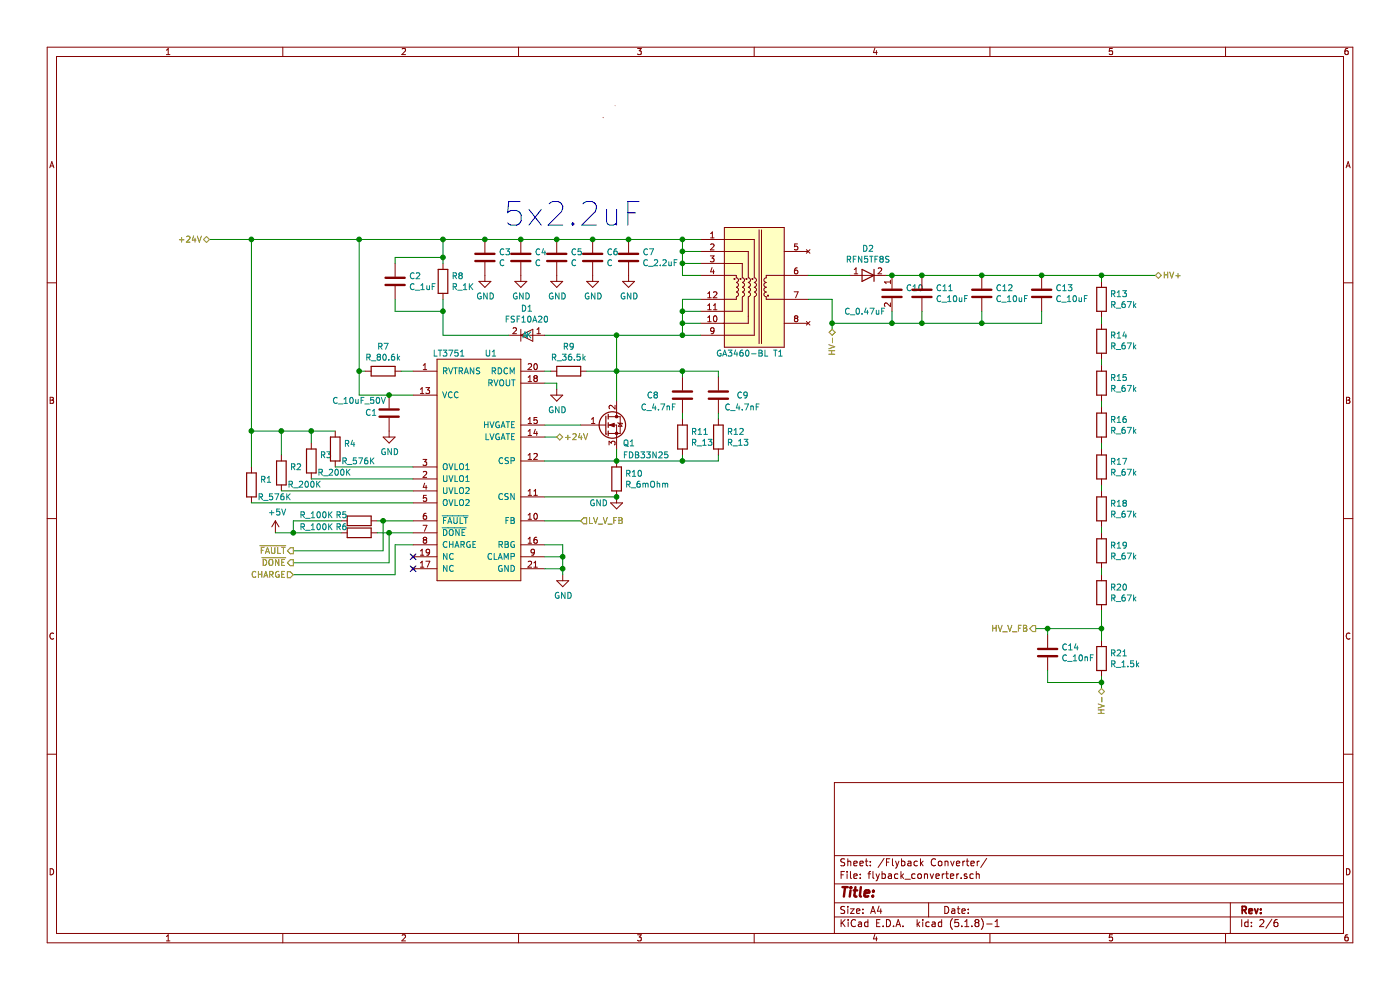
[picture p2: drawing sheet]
EESchema Schematic File Version 4
EELAYER 30 0
EELAYER END
$Descr A4 11693 8268
encoding utf-8
Sheet 2 6
Title ""
Date ""
Rev ""
Comp ""
Comment1 ""
Comment2 ""
Comment3 ""
Comment4 ""
$EndDescr
$Comp
L formula:RFN5TF8S D2
U 1 1
P 7250 2300
F 0 "D2" H 7250 2525 50  0000 C CNN
F 1 "RFN5TF8S" H 7250 2434 50  0000 C CNN
F 2 "formula:TO-220NFM" H 7250 2200 50  0001 C CNN
F 3 "https://fscdn.rohm.com/en/products/databook/datasheet/discrete/diode/fast_recovery/rfn5tf8s.pdf" H 7250 2300 50  0001 C CNN
	1    7250 2300
	1    0    0    -1  
$EndComp
Wire Wire Line
	5700 2000 5700 2100
Connection ~ 5700 2200
Wire Wire Line
	5700 2200 5700 2300
Connection ~ 5700 2100
Wire Wire Line
	5700 2100 5700 2200
Connection ~ 5700 2000
Wire Wire Line
	5700 2100 5850 2100
Wire Wire Line
	5700 2200 5850 2200
Wire Wire Line
	5700 2300 5850 2300
Text Notes 4200 1900 0    197  ~ 0
5x2.2uF
Connection ~ 4050 2000
$Comp
L power:GND #PWR04
U 1 1
P 4050 2300
F 0 "#PWR04" H 4050 2050 50  0001 C CNN
F 1 "GND" H 4055 2127 50  0000 C CNN
F 2 "" H 4050 2300 50  0001 C CNN
F 3 "" H 4050 2300 50  0001 C CNN
	1    4050 2300
	1    0    0    -1  
$EndComp
$Comp
L formula:C_2.2uF C3
U 1 1
P 4050 2200
F 0 "C3" H 4165 2296 50  0000 L CNN
F 1 "C" H 4165 2205 50  0000 L CNN
F 2 "footprints:C_0805_OEM" H 4088 2800 50  0001 C CNN
F 3 "https://product.tdk.com/info/en/catalog/datasheets/mlcc_commercial_soft_en.pdf" H 4075 3050 50  0001 C CNN
F 4 "https://www.digikey.com/product-detail/en/tdk-corporation/C2012X7R1H225M125AE/445-172488-1-ND/4990030" H 4475 2700 60  0001 C CNN "PurchasingLink"
	1    4050 2200
	1    0    0    -1  
$EndComp
$Comp
L power:GND #PWR05
U 1 1
P 4350 2300
F 0 "#PWR05" H 4350 2050 50  0001 C CNN
F 1 "GND" H 4355 2127 50  0000 C CNN
F 2 "" H 4350 2300 50  0001 C CNN
F 3 "" H 4350 2300 50  0001 C CNN
	1    4350 2300
	1    0    0    -1  
$EndComp
$Comp
L formula:C_2.2uF C4
U 1 1
P 4350 2200
F 0 "C4" H 4465 2296 50  0000 L CNN
F 1 "C" H 4465 2205 50  0000 L CNN
F 2 "footprints:C_0805_OEM" H 4388 2800 50  0001 C CNN
F 3 "https://product.tdk.com/info/en/catalog/datasheets/mlcc_commercial_soft_en.pdf" H 4375 3050 50  0001 C CNN
F 4 "https://www.digikey.com/product-detail/en/tdk-corporation/C2012X7R1H225M125AE/445-172488-1-ND/4990030" H 4775 2700 60  0001 C CNN "PurchasingLink"
	1    4350 2200
	1    0    0    -1  
$EndComp
$Comp
L power:GND #PWR06
U 1 1
P 4650 2300
F 0 "#PWR06" H 4650 2050 50  0001 C CNN
F 1 "GND" H 4655 2127 50  0000 C CNN
F 2 "" H 4650 2300 50  0001 C CNN
F 3 "" H 4650 2300 50  0001 C CNN
	1    4650 2300
	1    0    0    -1  
$EndComp
$Comp
L formula:C_2.2uF C5
U 1 1
P 4650 2200
F 0 "C5" H 4765 2296 50  0000 L CNN
F 1 "C" H 4765 2205 50  0000 L CNN
F 2 "footprints:C_0805_OEM" H 4688 2800 50  0001 C CNN
F 3 "https://product.tdk.com/info/en/catalog/datasheets/mlcc_commercial_soft_en.pdf" H 4675 3050 50  0001 C CNN
F 4 "https://www.digikey.com/product-detail/en/tdk-corporation/C2012X7R1H225M125AE/445-172488-1-ND/4990030" H 5075 2700 60  0001 C CNN "PurchasingLink"
	1    4650 2200
	1    0    0    -1  
$EndComp
$Comp
L power:GND #PWR09
U 1 1
P 4950 2300
F 0 "#PWR09" H 4950 2050 50  0001 C CNN
F 1 "GND" H 4955 2127 50  0000 C CNN
F 2 "" H 4950 2300 50  0001 C CNN
F 3 "" H 4950 2300 50  0001 C CNN
	1    4950 2300
	1    0    0    -1  
$EndComp
Connection ~ 5250 2000
Wire Wire Line
	5700 2000 5850 2000
Wire Wire Line
	5250 2000 5700 2000
Wire Wire Line
	4050 2000 4350 2000
$Comp
L formula:C_2.2uF C7
U 1 1
P 5250 2200
F 0 "C7" H 5365 2296 50  0000 L CNN
F 1 "C_2.2uF" H 5365 2205 50  0000 L CNN
F 2 "footprints:C_0805_OEM" H 5288 2800 50  0001 C CNN
F 3 "https://product.tdk.com/info/en/catalog/datasheets/mlcc_commercial_soft_en.pdf" H 5275 3050 50  0001 C CNN
F 4 "https://www.digikey.com/product-detail/en/tdk-corporation/C2012X7R1H225M125AE/445-172488-1-ND/4990030" H 5675 2700 60  0001 C CNN "PurchasingLink"
	1    5250 2200
	1    0    0    -1  
$EndComp
Connection ~ 4950 2000
Wire Wire Line
	4950 2000 5250 2000
Wire Wire Line
	4650 2000 4950 2000
Connection ~ 4350 2000
Wire Wire Line
	4350 2000 4650 2000
Connection ~ 4650 2000
$Comp
L power:GND #PWR08
U 1 1
P 4700 4800
F 0 "#PWR08" H 4700 4550 50  0001 C CNN
F 1 "GND" H 4705 4627 50  0000 C CNN
F 2 "" H 4700 4800 50  0001 C CNN
F 3 "" H 4700 4800 50  0001 C CNN
	1    4700 4800
	1    0    0    -1  
$EndComp
Wire Wire Line
	4700 4800 4700 4750
Wire Wire Line
	4700 4550 4550 4550
Wire Wire Line
	4550 4650 4700 4650
Connection ~ 4700 4650
Wire Wire Line
	4700 4650 4700 4550
Wire Wire Line
	4550 4750 4700 4750
Connection ~ 4700 4750
Wire Wire Line
	4700 4750 4700 4650
$Comp
L formula:R_100K R5
U 1 1
P 3000 4350
F 0 "R5" V 2950 4150 50  0000 L CNN
F 1 "R_100K" V 2950 3850 50  0000 L CNN
F 2 "footprints:R_0805_OEM" H 2930 4350 50  0001 C CNN
F 3 "https://industrial.panasonic.com/cdbs/www-data/pdf/RDA0000/AOA0000C304.pdf" H 3080 4350 50  0001 C CNN
F 4 "DK" H 3000 4350 60  0001 C CNN "MFN"
F 5 "P100KCCT-ND" H 3000 4350 60  0001 C CNN "MPN"
F 6 "https://www.digikey.com/product-detail/en/panasonic-electronic-components/ERJ-6ENF1003V/P100KCCT-ND/119551" H 3480 4750 60  0001 C CNN "PurchasingLink"
	1    3000 4350
	0    1    1    0   
$EndComp
$Comp
L formula:R_100K R6
U 1 1
P 3000 4450
F 0 "R6" V 2950 4250 50  0000 L CNN
F 1 "R_100K" V 2950 3950 50  0000 L CNN
F 2 "footprints:R_0805_OEM" H 2930 4450 50  0001 C CNN
F 3 "https://industrial.panasonic.com/cdbs/www-data/pdf/RDA0000/AOA0000C304.pdf" H 3080 4450 50  0001 C CNN
F 4 "DK" H 3000 4450 60  0001 C CNN "MFN"
F 5 "P100KCCT-ND" H 3000 4450 60  0001 C CNN "MPN"
F 6 "https://www.digikey.com/product-detail/en/panasonic-electronic-components/ERJ-6ENF1003V/P100KCCT-ND/119551" H 3480 4850 60  0001 C CNN "PurchasingLink"
	1    3000 4450
	0    1    1    0   
$EndComp
$Comp
L power:GND #PWR011
U 1 1
P 5250 2300
F 0 "#PWR011" H 5250 2050 50  0001 C CNN
F 1 "GND" H 5255 2127 50  0000 C CNN
F 2 "" H 5250 2300 50  0001 C CNN
F 3 "" H 5250 2300 50  0001 C CNN
	1    5250 2300
	1    0    0    -1  
$EndComp
$Comp
L formula:C_2.2uF C6
U 1 1
P 4950 2200
F 0 "C6" H 5065 2296 50  0000 L CNN
F 1 "C" H 5065 2205 50  0000 L CNN
F 2 "footprints:C_0805_OEM" H 4988 2800 50  0001 C CNN
F 3 "https://product.tdk.com/info/en/catalog/datasheets/mlcc_commercial_soft_en.pdf" H 4975 3050 50  0001 C CNN
F 4 "https://www.digikey.com/product-detail/en/tdk-corporation/C2012X7R1H225M125AE/445-172488-1-ND/4990030" H 5375 2700 60  0001 C CNN "PurchasingLink"
	1    4950 2200
	1    0    0    -1  
$EndComp
$Comp
L formula:FDB33N25 Q1
U 1 1
P 5120 3550
F 0 "Q1" H 5200 3400 50  0000 L CNN
F 1 "FDB33N25" H 5200 3300 50  0000 L CNN
F 2 "formula:D2PAK" H 5110 4010 50  0001 C CNN
F 3 "https://www.onsemi.com/pub/Collateral/FDB33N25-D.pdf" H 5120 3550 50  0001 C CNN
F 4 "ON Semiconductor" H 5120 3550 50  0001 C CNN "MFN"
F 5 "FDB33N25TM" H 5120 3550 50  0001 C CNN "MPN"
F 6 "https://www.digikey.com/en/products/detail/on-semiconductor/FDB33N25TM/1922973" H 5120 3550 50  0001 C CNN "Purchasing Link"
	1    5120 3550
	1    0    0    -1  
$EndComp
$Comp
L formula:R_200K R3
U 1 1
P 2600 3850
F 0 "R3" H 2530 3804 50  0000 R CNN
F 1 "R_200K" H 2550 3950 50  0000 R CNN
F 2 "footprints:R_0805_OEM" H 2530 3850 50  0001 C CNN
F 3 "" H 2680 3850 50  0001 C CNN
F 4 "DK" H 2600 3850 60  0001 C CNN "MFN"
F 5 "P300KDACT-ND" H 2600 3850 60  0001 C CNN "MPN"
	1    2600 3850
	-1   0    0    1   
$EndComp
$Comp
L formula:R_200K R2
U 1 1
P 2350 3950
F 0 "R2" H 2280 3904 50  0000 R CNN
F 1 "R_200K" H 2300 4050 50  0000 R CNN
F 2 "footprints:R_0805_OEM" H 2280 3950 50  0001 C CNN
F 3 "" H 2430 3950 50  0001 C CNN
F 4 "DK" H 2350 3950 60  0001 C CNN "MFN"
F 5 "P300KDACT-ND" H 2350 3950 60  0001 C CNN "MPN"
	1    2350 3950
	-1   0    0    1   
$EndComp
$Comp
L formula:R_576K R1
U 1 1
P 2100 4050
F 0 "R1" H 2170 4096 50  0000 L CNN
F 1 "R_576K" H 2150 3950 50  0000 L CNN
F 2 "footprints:R_0805_OEM" H 2030 4050 50  0001 C CNN
F 3 "http://www.vishay.com/docs/20035/dcrcwe3.pdf" H 2180 4050 50  0001 C CNN
F 4 "DK" H 2100 4050 60  0001 C CNN "MFN"
F 5 "541-576KCCT-ND" H 2100 4050 60  0001 C CNN "MPN"
F 6 "https://www.digikey.com/product-detail/en/vishay-dale/CRCW0805576KFKEA/541-576KCCT-ND/1181100" H 2580 4450 60  0001 C CNN "PurchasingLink"
	1    2100 4050
	1    0    0    -1  
$EndComp
$Comp
L formula:R_576K R4
U 1 1
P 2800 3750
F 0 "R4" H 2870 3796 50  0000 L CNN
F 1 "R_576K" H 2850 3650 50  0000 L CNN
F 2 "footprints:R_0805_OEM" H 2730 3750 50  0001 C CNN
F 3 "http://www.vishay.com/docs/20035/dcrcwe3.pdf" H 2880 3750 50  0001 C CNN
F 4 "DK" H 2800 3750 60  0001 C CNN "MFN"
F 5 "541-576KCCT-ND" H 2800 3750 60  0001 C CNN "MPN"
F 6 "https://www.digikey.com/product-detail/en/vishay-dale/CRCW0805576KFKEA/541-576KCCT-ND/1181100" H 3280 4150 60  0001 C CNN "PurchasingLink"
	1    2800 3750
	1    0    0    -1  
$EndComp
$Comp
L formula:C_10nF C14
U 1 1
P 8750 5450
F 0 "C14" H 8865 5496 50  0000 L CNN
F 1 "C_10nF" H 8865 5405 50  0000 L CNN
F 2 "footprints:C_0805_OEM" H 8550 5450 50  0001 C CNN
F 3 "http://www.samsungsem.com/kr/support/product-search/mlcc/__icsFiles/afieldfile/2018/07/23/CL21B103KBANNNC.pdf" H 8650 5550 50  0001 C CNN
F 4 "DK" H 8750 5650 50  0001 C CNN "MFN"
F 5 "1276-1015-1-ND" H 8850 5750 50  0001 C CNN "MPN"
F 6 "https://www.digikey.com/product-detail/en/samsung-electro-mechanics/CL21B103KBANNNC/1276-1015-1-ND/3889101" H 8950 5850 50  0001 C CNN "PurchasingLink"
	1    8750 5450
	1    0    0    -1  
$EndComp
$Comp
L power:GND #PWR07
U 1 1
P 4650 3250
F 0 "#PWR07" H 4650 3000 50  0001 C CNN
F 1 "GND" H 4655 3077 50  0000 C CNN
F 2 "" H 4650 3250 50  0001 C CNN
F 3 "" H 4650 3250 50  0001 C CNN
	1    4650 3250
	1    0    0    -1  
$EndComp
$Comp
L formula:R_6mOhm R10
U 1 1
P 5150 4000
F 0 "R10" H 5220 4046 50  0000 L CNN
F 1 "R_6mOhm" H 5220 3955 50  0000 L CNN
F 2 "formula:R_2512_LARGE" H 5080 4000 50  0001 C CNN
F 3 "https://www.mouser.com/datasheet/2/414/LRMA-1528276.pdf" H 5230 4000 50  0001 C CNN
F 4 "TT Electronics" H 5150 4000 60  0001 C CNN "MFN"
F 5 "LRMAP2512-R006FT4" H 5150 4000 60  0001 C CNN "MPN"
F 6 "https://www.mouser.com/ProductDetail/Welwyn-Components-TT-Electronics/LRMAP2512-R006FT4?qs=GbEj%2Fc2lfnfWcu9yMDcoiQ%3D%3D" H 5630 4400 60  0001 C CNN "PurchasingLink"
	1    5150 4000
	1    0    0    -1  
$EndComp
Wire Wire Line
	5150 3750 5150 3850
Wire Wire Line
	4550 3850 5150 3850
Connection ~ 5150 3850
Wire Wire Line
	4550 4150 5150 4150
$Comp
L power:GND #PWR010
U 1 1
P 5150 4150
F 0 "#PWR010" H 5150 3900 50  0001 C CNN
F 1 "GND" H 5000 4100 50  0000 C CNN
F 2 "" H 5150 4150 50  0001 C CNN
F 3 "" H 5150 4150 50  0001 C CNN
	1    5150 4150
	1    0    0    -1  
$EndComp
Connection ~ 5150 4150
Wire Wire Line
	4550 3200 4650 3200
Wire Wire Line
	4550 3550 4850 3550
Wire Wire Line
	4550 3650 4650 3650
$Comp
L formula:R_80.6k R7
U 1 1
P 3200 3100
F 0 "R7" V 2993 3100 50  0000 C CNN
F 1 "R_80.6k" V 3084 3100 50  0000 C CNN
F 2 "footprints:R_0805_OEM" H 2100 3400 50  0001 L CNN
F 3 "https://www.yageo.com/upload/media/product/productsearch/datasheet/rchip/PYu-RT_1-to-0.01_RoHS_L_12.pdf" H 2100 3500 50  0001 L CNN
F 4 "https://www.digikey.com/en/products/detail/yageo/RT0805BRD0780K6L/1076052" H 2100 3600 60  0001 L CNN "PurchasingLink"
F 5 "Yageo" H 3200 3100 50  0001 C CNN "MFN"
F 6 "RT0805BRD0780K6L" H 3200 3100 50  0001 C CNN "MPN"
	1    3200 3100
	0    1    1    0   
$EndComp
$Comp
L formula:C_10uF_50V C1
U 1 1
P 3250 3400
F 0 "C1" H 3400 3450 50  0000 C CNN
F 1 "C_10uF_50V" H 3500 3350 50  0000 C CNN
F 2 "footprints:C_0805_OEM" H 3288 4000 50  0001 C CNN
F 3 "http://www.samsungsem.com/kr/support/product-https://search.murata.co.jp/Ceramy/image/img/A01X/G101/ENG/GRM21BR61H106KE43-01A.pdf" H 3275 4250 50  0001 C CNN
F 4 "Murata" H 3250 3450 60  0001 C CNN "MFN"
F 5 "GRM21BR61H106KE43L" H 3250 4150 60  0001 C CNN "MPN"
F 6 "https://www.digikey.com/en/products/detail/murata-electronics/GRM21BR61H106KE43L/10326316" H 3675 3900 60  0001 C CNN "PurchasingLink"
	1    3250 3400
	-1   0    0    1   
$EndComp
Connection ~ 3000 3100
Wire Wire Line
	3150 4350 3200 4350
Wire Wire Line
	3150 4450 3250 4450
Wire Wire Line
	2450 4350 2450 4450
Wire Wire Line
	2450 4350 2850 4350
Wire Wire Line
	2450 4450 2850 4450
Wire Wire Line
	3200 4350 3200 4600
Wire Wire Line
	3200 4600 2450 4600
Connection ~ 3200 4350
Wire Wire Line
	3200 4350 3450 4350
Wire Wire Line
	3250 4700 2450 4700
Connection ~ 3250 4450
Wire Wire Line
	3250 4450 3450 4450
Wire Wire Line
	3300 4800 2450 4800
$Comp
L power:GND #PWR03
U 1 1
P 3250 3600
F 0 "#PWR03" H 3250 3350 50  0001 C CNN
F 1 "GND" H 3255 3427 50  0000 C CNN
F 2 "" H 3250 3600 50  0001 C CNN
F 3 "" H 3250 3600 50  0001 C CNN
	1    3250 3600
	1    0    0    -1  
$EndComp
$Comp
L formula:LT3751 U1
U 1 1
P 4000 4850
F 0 "U1" H 4100 6750 50  0000 C CNN
F 1 "LT3751" H 3750 6750 50  0000 C CNN
F 2 "formula:TSSOP-20_EXPOSED_PAD" H 3700 4600 50  0001 C CNN
F 3 "https://www.analog.com/media/en/technical-documentation/data-sheets/lt3751.pdf" H 4300 6050 50  0001 C CNN
F 4 "Analog Devices" H 4000 4850 50  0001 C CNN "MFN"
F 5 "LT3751EFE#TRPBF" H 4000 4850 50  0001 C CNN "MPN"
F 6 "https://www.digikey.com/en/products/detail/analog-devices-inc/LT3751EFE-TRPBF/2042470" H 4000 4850 50  0001 C CNN "Purchasing Link"
	1    4000 4850
	1    0    0    -1  
$EndComp
Wire Wire Line
	3300 4550 3450 4550
Wire Wire Line
	3000 3100 3000 3300
Wire Wire Line
	3450 3300 3250 3300
Wire Wire Line
	2300 4450 2450 4450
Connection ~ 2450 4450
Wire Wire Line
	2100 4200 3450 4200
Wire Wire Line
	2350 4100 3450 4100
Wire Wire Line
	2600 4000 3450 4000
Wire Wire Line
	2800 3900 3450 3900
Wire Wire Line
	2800 3600 2600 3600
Wire Wire Line
	2100 3600 2100 3900
Wire Wire Line
	2350 3800 2350 3600
Connection ~ 2350 3600
Wire Wire Line
	2350 3600 2100 3600
Wire Wire Line
	2600 3700 2600 3600
Connection ~ 2600 3600
Wire Wire Line
	2600 3600 2350 3600
Wire Wire Line
	3000 3100 3050 3100
Wire Wire Line
	3000 3300 3250 3300
Connection ~ 3250 3300
Wire Wire Line
	3350 3100 3450 3100
$Comp
L formula:R_36.5k R9
U 1 1
P 4750 3100
F 0 "R9" V 4543 3100 50  0000 C CNN
F 1 "R_36.5k" V 4634 3100 50  0000 C CNN
F 2 "footprints:R_0805_OEM" H 3650 3400 50  0001 L CNN
F 3 "https://www.yageo.com/upload/media/product/productsearch/datasheet/rchip/PYu-RT_1-to-0.01_RoHS_L_12.pdf" H 3650 3500 50  0001 L CNN
F 4 "https://www.digikey.com/en/products/detail/yageo/RT0805BRD0736K5L/1075844" H 3650 3600 60  0001 L CNN "PurchasingLink"
F 5 "Yageo" H 4750 3100 50  0001 C CNN "MFN"
F 6 "RT0805BRD0736K5L" H 4750 3100 50  0001 C CNN "MPN"
	1    4750 3100
	0    1    1    0   
$EndComp
Wire Wire Line
	4650 3200 4650 3250
Wire Wire Line
	4550 3100 4600 3100
Wire Wire Line
	5850 2500 5700 2500
Wire Wire Line
	5700 2500 5700 2600
Wire Wire Line
	5700 2600 5850 2600
Wire Wire Line
	5700 2600 5700 2700
Wire Wire Line
	5700 2700 5850 2700
Connection ~ 5700 2600
Wire Wire Line
	5700 2700 5700 2800
Wire Wire Line
	5700 2800 5850 2800
Connection ~ 5700 2700
Wire Wire Line
	5700 2800 5150 2800
Wire Wire Line
	5150 2800 5150 3100
Connection ~ 5700 2800
Wire Wire Line
	4900 3100 5150 3100
Connection ~ 5150 3100
Wire Wire Line
	5150 3100 5150 3350
Wire Wire Line
	6750 2300 7100 2300
Wire Wire Line
	6750 2500 6950 2500
Wire Wire Line
	7450 2600 7450 2700
Wire Wire Line
	7700 2700 7700 2600
$Comp
L formula:R_1.5k R21
U 1 1
P 9200 5500
F 0 "R21" H 9270 5546 50  0000 L CNN
F 1 "R_1.5k" H 9270 5455 50  0000 L CNN
F 2 "formula:R_2010_Vishay" H 9130 5500 50  0001 C CNN
F 3 "https://www.vishay.com/docs/20035/dcrcwe3.pdf" H 9280 5500 50  0001 C CNN
F 4 "Vishay" H 9200 5500 60  0001 C CNN "MFN"
F 5 "CRCW20101K50FKEF" H 9200 5500 60  0001 C CNN "MPN"
F 6 "https://www.digikey.com/en/products/detail/vishay-dale/CRCW20101K50FKEF/1198525" H 9680 5900 60  0001 C CNN "PurchasingLink"
	1    9200 5500
	1    0    0    -1  
$EndComp
Wire Wire Line
	8750 5250 9200 5250
$Comp
L power:+5V #PWR02
U 1 1
P 2300 4450
F 0 "#PWR02" H 2300 4300 50  0001 C CNN
F 1 "+5V" H 2315 4623 50  0000 C CNN
F 2 "" H 2300 4450 50  0001 C CNN
F 3 "" H 2300 4450 50  0001 C CNN
	1    2300 4450
	1    0    0    -1  
$EndComp
Wire Wire Line
	3250 4450 3250 4700
Wire Wire Line
	3300 4550 3300 4800
Wire Wire Line
	4550 4350 4850 4350
Wire Wire Line
	5700 3800 5700 3850
Wire Wire Line
	5700 3850 5150 3850
Wire Wire Line
	6000 3800 6000 3850
Wire Wire Line
	6000 3850 5700 3850
Connection ~ 5700 3850
Wire Wire Line
	5700 3100 5700 3150
Wire Wire Line
	5150 3100 5700 3100
Wire Wire Line
	5700 3100 6000 3100
Wire Wire Line
	6000 3100 6000 3150
Connection ~ 5700 3100
Wire Wire Line
	4550 2800 5150 2800
Connection ~ 5150 2800
$Comp
L formula:C_1uF C2
U 1 1
P 3300 2400
F 0 "C2" H 3415 2496 50  0000 L CNN
F 1 "C_1uF" H 3415 2405 50  0000 L CNN
F 2 "footprints:C_0805_OEM" H 3338 3000 50  0001 C CNN
F 3 "https://www.yageo.com/upload/media/product/productsearch/datasheet/mlcc/UPY-GPHC_Y5V_6.3V-to-50V_9.pdf" H 3325 3250 50  0001 C CNN
F 4 "https://www.digikey.com/product-detail/en/yageo/CC0805ZKY5V9BB105/311-1909-1-ND/5195811#images" H 3725 2900 60  0001 C CNN "PurchasingLink"
	1    3300 2400
	1    0    0    -1  
$EndComp
Wire Wire Line
	4250 2800 3700 2800
Wire Wire Line
	3700 2800 3700 2600
Wire Wire Line
	3700 2600 3300 2600
Wire Wire Line
	3300 2600 3300 2500
Connection ~ 3700 2600
Wire Wire Line
	3700 2600 3700 2500
Wire Wire Line
	3300 2200 3300 2150
Wire Wire Line
	3300 2150 3700 2150
Wire Wire Line
	3700 2150 3700 2200
Wire Wire Line
	3700 2150 3700 2000
Connection ~ 3700 2150
Connection ~ 3700 2000
Wire Wire Line
	5700 3450 5700 3500
Wire Wire Line
	6000 3450 6000 3500
$Comp
L formula:R_67k R13
U 1 1
P 9200 2500
F 0 "R13" H 9270 2546 50  0000 L CNN
F 1 "R_67k" H 9270 2455 50  0000 L CNN
F 2 "footprints:R_0805_OEM" H 9130 3050 50  0001 C CNN
F 3 "https://www.vishay.com/docs/20008/dcrcw.pdf" H 9280 3050 50  0001 C CNN
F 4 "Vishay" H 9200 2500 60  0001 C CNN "MFN"
F 5 "CRCW080567K0FKTA" H 9200 3050 60  0001 C CNN "MPN"
F 6 "https://www.digikey.com/en/products/detail/vishay-dale/CRCW080567K0FKTA/5075822?s=N4IgjCBcoEwAwA4CsVQGMoDMCGAbAzgKYA0IA9lANogBsA7AAQDWA8gBYC2%2BIAuqQA4AXKCACqAOwCWglpgCyhbPgCuAJ0IgAvptIwqIdfkn5BZVdx6agA" H 9680 2900 60  0001 C CNN "PurchasingLink"
	1    9200 2500
	1    0    0    -1  
$EndComp
$Comp
L formula:R_67k R14
U 1 1
P 9200 2850
F 0 "R14" H 9130 2804 50  0000 R CNN
F 1 "R_67k" H 9130 2895 50  0000 R CNN
F 2 "footprints:R_0805_OEM" H 9130 3400 50  0001 C CNN
F 3 "https://www.vishay.com/docs/20008/dcrcw.pdf" H 9280 3400 50  0001 C CNN
F 4 "Vishay" H 9200 2850 60  0001 C CNN "MFN"
F 5 "CRCW080567K0FKTA" H 9200 3400 60  0001 C CNN "MPN"
F 6 "https://www.digikey.com/en/products/detail/vishay-dale/CRCW080567K0FKTA/5075822?s=N4IgjCBcoEwAwA4CsVQGMoDMCGAbAzgKYA0IA9lANogBsA7AAQDWA8gBYC2%2BIAuqQA4AXKCACqAOwCWglpgCyhbPgCuAJ0IgAvptIwqIdfkn5BZVdx6agA" H 9680 3250 60  0001 C CNN "PurchasingLink"
	1    9200 2850
	-1   0    0    1   
$EndComp
$Comp
L formula:R_67k R17
U 1 1
P 9200 3900
F 0 "R17" H 9270 3946 50  0000 L CNN
F 1 "R_67k" H 9270 3855 50  0000 L CNN
F 2 "footprints:R_0805_OEM" H 9130 4450 50  0001 C CNN
F 3 "https://www.vishay.com/docs/20008/dcrcw.pdf" H 9280 4450 50  0001 C CNN
F 4 "Vishay" H 9200 3900 60  0001 C CNN "MFN"
F 5 "CRCW080567K0FKTA" H 9200 4450 60  0001 C CNN "MPN"
F 6 "https://www.digikey.com/en/products/detail/vishay-dale/CRCW080567K0FKTA/5075822?s=N4IgjCBcoEwAwA4CsVQGMoDMCGAbAzgKYA0IA9lANogBsA7AAQDWA8gBYC2%2BIAuqQA4AXKCACqAOwCWglpgCyhbPgCuAJ0IgAvptIwqIdfkn5BZVdx6agA" H 9680 4300 60  0001 C CNN "PurchasingLink"
	1    9200 3900
	1    0    0    -1  
$EndComp
$Comp
L formula:R_67k R16
U 1 1
P 9200 3550
F 0 "R16" H 9270 3596 50  0000 L CNN
F 1 "R_67k" H 9270 3505 50  0000 L CNN
F 2 "footprints:R_0805_OEM" H 9130 4100 50  0001 C CNN
F 3 "https://www.vishay.com/docs/20008/dcrcw.pdf" H 9280 4100 50  0001 C CNN
F 4 "Vishay" H 9200 3550 60  0001 C CNN "MFN"
F 5 "CRCW080567K0FKTA" H 9200 4100 60  0001 C CNN "MPN"
F 6 "https://www.digikey.com/en/products/detail/vishay-dale/CRCW080567K0FKTA/5075822?s=N4IgjCBcoEwAwA4CsVQGMoDMCGAbAzgKYA0IA9lANogBsA7AAQDWA8gBYC2%2BIAuqQA4AXKCACqAOwCWglpgCyhbPgCuAJ0IgAvptIwqIdfkn5BZVdx6agA" H 9680 3950 60  0001 C CNN "PurchasingLink"
	1    9200 3550
	1    0    0    -1  
$EndComp
$Comp
L formula:R_67k R15
U 1 1
P 9200 3200
F 0 "R15" H 9270 3246 50  0000 L CNN
F 1 "R_67k" H 9270 3155 50  0000 L CNN
F 2 "footprints:R_0805_OEM" H 9130 3750 50  0001 C CNN
F 3 "https://www.vishay.com/docs/20008/dcrcw.pdf" H 9280 3750 50  0001 C CNN
F 4 "Vishay" H 9200 3200 60  0001 C CNN "MFN"
F 5 "CRCW080567K0FKTA" H 9200 3750 60  0001 C CNN "MPN"
F 6 "https://www.digikey.com/en/products/detail/vishay-dale/CRCW080567K0FKTA/5075822?s=N4IgjCBcoEwAwA4CsVQGMoDMCGAbAzgKYA0IA9lANogBsA7AAQDWA8gBYC2%2BIAuqQA4AXKCACqAOwCWglpgCyhbPgCuAJ0IgAvptIwqIdfkn5BZVdx6agA" H 9680 3600 60  0001 C CNN "PurchasingLink"
	1    9200 3200
	1    0    0    -1  
$EndComp
$Comp
L formula:R_67k R18
U 1 1
P 9200 4250
F 0 "R18" H 9270 4296 50  0000 L CNN
F 1 "R_67k" H 9270 4205 50  0000 L CNN
F 2 "footprints:R_0805_OEM" H 9130 4800 50  0001 C CNN
F 3 "https://www.vishay.com/docs/20008/dcrcw.pdf" H 9280 4800 50  0001 C CNN
F 4 "Vishay" H 9200 4250 60  0001 C CNN "MFN"
F 5 "CRCW080567K0FKTA" H 9200 4800 60  0001 C CNN "MPN"
F 6 "https://www.digikey.com/en/products/detail/vishay-dale/CRCW080567K0FKTA/5075822?s=N4IgjCBcoEwAwA4CsVQGMoDMCGAbAzgKYA0IA9lANogBsA7AAQDWA8gBYC2%2BIAuqQA4AXKCACqAOwCWglpgCyhbPgCuAJ0IgAvptIwqIdfkn5BZVdx6agA" H 9680 4650 60  0001 C CNN "PurchasingLink"
	1    9200 4250
	1    0    0    -1  
$EndComp
$Comp
L formula:R_67k R20
U 1 1
P 9200 4950
F 0 "R20" H 9270 4996 50  0000 L CNN
F 1 "R_67k" H 9270 4905 50  0000 L CNN
F 2 "footprints:R_0805_OEM" H 9130 5500 50  0001 C CNN
F 3 "https://www.vishay.com/docs/20008/dcrcw.pdf" H 9280 5500 50  0001 C CNN
F 4 "Vishay" H 9200 4950 60  0001 C CNN "MFN"
F 5 "CRCW080567K0FKTA" H 9200 5500 60  0001 C CNN "MPN"
F 6 "https://www.digikey.com/en/products/detail/vishay-dale/CRCW080567K0FKTA/5075822?s=N4IgjCBcoEwAwA4CsVQGMoDMCGAbAzgKYA0IA9lANogBsA7AAQDWA8gBYC2%2BIAuqQA4AXKCACqAOwCWglpgCyhbPgCuAJ0IgAvptIwqIdfkn5BZVdx6agA" H 9680 5350 60  0001 C CNN "PurchasingLink"
	1    9200 4950
	1    0    0    -1  
$EndComp
$Comp
L formula:R_67k R19
U 1 1
P 9200 4600
F 0 "R19" H 9270 4646 50  0000 L CNN
F 1 "R_67k" H 9270 4555 50  0000 L CNN
F 2 "footprints:R_0805_OEM" H 9130 5150 50  0001 C CNN
F 3 "https://www.vishay.com/docs/20008/dcrcw.pdf" H 9280 5150 50  0001 C CNN
F 4 "Vishay" H 9200 4600 60  0001 C CNN "MFN"
F 5 "CRCW080567K0FKTA" H 9200 5150 60  0001 C CNN "MPN"
F 6 "https://www.digikey.com/en/products/detail/vishay-dale/CRCW080567K0FKTA/5075822?s=N4IgjCBcoEwAwA4CsVQGMoDMCGAbAzgKYA0IA9lANogBsA7AAQDWA8gBYC2%2BIAuqQA4AXKCACqAOwCWglpgCyhbPgCuAJ0IgAvptIwqIdfkn5BZVdx6agA" H 9680 5000 60  0001 C CNN "PurchasingLink"
	1    9200 4600
	1    0    0    -1  
$EndComp
Wire Wire Line
	9200 4800 9200 4750
Wire Wire Line
	9200 4450 9200 4400
Wire Wire Line
	9200 4100 9200 4050
Wire Wire Line
	9200 3750 9200 3700
Wire Wire Line
	9200 3400 9200 3350
Wire Wire Line
	9200 3050 9200 3000
Wire Wire Line
	9200 2700 9200 2650
Wire Wire Line
	9200 2350 9200 2300
Wire Wire Line
	9200 2300 9650 2300
$Comp
L formula:C_10uF_450V C11
U 1 1
P 7700 2500
F 0 "C11" H 7815 2596 50  0000 L CNN
F 1 "C_10uF" H 7815 2505 50  0000 L CNN
F 2 "footprints:C_10uF_450V" H 7738 3100 50  0001 C CNN
F 3 "https://industrial.panasonic.com/cdbs/www-data/pdf/RDE0000/ABA0000C1202.pdf" H 7725 3350 50  0001 C CNN
F 4 "https://www.digikey.com/product-detail/en/panasonic-electronic-components/EEV-EB2W100SM/PCE3597CT-ND/613821" H 8125 3000 60  0001 C CNN "PurchasingLink"
	1    7700 2500
	1    0    0    -1  
$EndComp
$Comp
L formula:C_10uF_450V C12
U 1 1
P 8200 2500
F 0 "C12" H 8315 2596 50  0000 L CNN
F 1 "C_10uF" H 8315 2505 50  0000 L CNN
F 2 "footprints:C_10uF_450V" H 8238 3100 50  0001 C CNN
F 3 "https://industrial.panasonic.com/cdbs/www-data/pdf/RDE0000/ABA0000C1202.pdf" H 8225 3350 50  0001 C CNN
F 4 "https://www.digikey.com/product-detail/en/panasonic-electronic-components/EEV-EB2W100SM/PCE3597CT-ND/613821" H 8625 3000 60  0001 C CNN "PurchasingLink"
	1    8200 2500
	1    0    0    -1  
$EndComp
Wire Wire Line
	7700 2300 8200 2300
Connection ~ 7700 2300
Wire Wire Line
	8200 2300 8700 2300
Connection ~ 8200 2300
Wire Wire Line
	8200 2600 8200 2700
$Comp
L formula:C_10uF_450V C13
U 1 1
P 8700 2500
F 0 "C13" H 8815 2596 50  0000 L CNN
F 1 "C_10uF" H 8815 2505 50  0000 L CNN
F 2 "footprints:C_10uF_450V" H 8738 3100 50  0001 C CNN
F 3 "https://industrial.panasonic.com/cdbs/www-data/pdf/RDE0000/ABA0000C1202.pdf" H 8725 3350 50  0001 C CNN
F 4 "https://www.digikey.com/product-detail/en/panasonic-electronic-components/EEV-EB2W100SM/PCE3597CT-ND/613821" H 9125 3000 60  0001 C CNN "PurchasingLink"
	1    8700 2500
	1    0    0    -1  
$EndComp
Connection ~ 8700 2300
$Comp
L formula:C_0.47uF_450V C10
U 1 1
P 7450 2450
F 0 "C10" H 7565 2496 50  0000 L CNN
F 1 "C_0.47uF" H 7050 2300 50  0000 L CNN
F 2 "footprints:1812(4532Metric)" H 8100 2250 50  0001 C CNN
F 3 "https://product.tdk.com/info/en/catalog/datasheets/mlcc_commercial_midvoltage_en.pdf" H 7450 2450 50  0001 C CNN
F 4 "TDK" H 7700 2150 50  0001 C CNN "MFN"
F 5 "C4532X7T2W474K230KA" H 7500 2050 50  0001 C CNN "MPN"
F 6 "https://www.digikey.com/en/products/detail/tdk-corporation/C4532X7T2W474K230KA/2733206" H 7700 2000 50  0001 C CNN "Purchasing Link"
	1    7450 2450
	1    0    0    -1  
$EndComp
Wire Wire Line
	7450 2300 7700 2300
Connection ~ 7700 2700
Connection ~ 8200 2700
Wire Wire Line
	7700 2700 8200 2700
Wire Wire Line
	7450 2700 7700 2700
Wire Wire Line
	8700 2700 8700 2600
Wire Wire Line
	8200 2700 8700 2700
Wire Wire Line
	8700 2300 9200 2300
Connection ~ 9200 2300
$Comp
L formula:R_13_2W_2512_0 R11
U 1 1
P 5700 3650
F 0 "R11" H 5770 3696 50  0000 L CNN
F 1 "R_13" H 5770 3605 50  0000 L CNN
F 2 "formula:R_2512_LARGE" H 5630 3650 50  0001 C CNN
F 3 "https://www.te.com/commerce/DocumentDelivery/DDEController?Action=srchrtrv&DocNm=9-1773463-5&DocType=DS&DocLang=English" H 5780 3650 50  0001 C CNN
F 4 "TE" H 5700 3650 60  0001 C CNN "MFG"
F 5 "352113RFT" H 5700 3650 60  0001 C CNN "MPN"
F 6 "https://www.digikey.com/en/products/detail/te-connectivity-passive-product/352113RFT/4280006" H 6180 4050 60  0001 C CNN "PurchasingLink"
	1    5700 3650
	1    0    0    -1  
$EndComp
$Comp
L formula:R_13_2W_2512_0 R12
U 1 1
P 6000 3650
F 0 "R12" H 6070 3696 50  0000 L CNN
F 1 "R_13" H 6070 3605 50  0000 L CNN
F 2 "formula:R_2512_LARGE" H 5930 3650 50  0001 C CNN
F 3 "https://www.te.com/commerce/DocumentDelivery/DDEController?Action=srchrtrv&DocNm=9-1773463-5&DocType=DS&DocLang=English" H 6080 3650 50  0001 C CNN
F 4 "TE" H 6000 3650 60  0001 C CNN "MFG"
F 5 "352113RFT" H 6000 3650 60  0001 C CNN "MPN"
F 6 "https://www.digikey.com/en/products/detail/te-connectivity-passive-product/352113RFT/4280006" H 6480 4050 60  0001 C CNN "PurchasingLink"
	1    6000 3650
	1    0    0    -1  
$EndComp
$Comp
L formula:C_4.7nF C8
U 1 1
P 5700 3300
F 0 "C8" H 5400 3300 50  0000 L CNN
F 1 "C_4.7nF" H 5350 3200 50  0000 L CNN
F 2 "footprints:C_1206_OEM" H 5738 3150 50  0001 C CNN
F 3 "https://content.kemet.com/datasheets/KEM_C1010_X7R_HV_SMD.pdf" H 5725 3400 50  0001 C CNN
F 4 "Kemet" H 5700 3300 60  0001 C CNN "MFN"
F 5 "C1206C472KCRACTU" H 5700 3300 60  0001 C CNN "MPN"
F 6 "https://www.digikey.com/en/products/detail/kemet/C1206C472KCRACTU/1465608" H 6125 3800 60  0001 C CNN "PurchasingLink"
	1    5700 3300
	1    0    0    -1  
$EndComp
$Comp
L formula:C_4.7nF C9
U 1 1
P 6000 3300
F 0 "C9" H 6150 3300 50  0000 L CNN
F 1 "C_4.7nF" H 6050 3200 50  0000 L CNN
F 2 "footprints:C_1206_OEM" H 6038 3150 50  0001 C CNN
F 3 "https://content.kemet.com/datasheets/KEM_C1010_X7R_HV_SMD.pdf" H 6025 3400 50  0001 C CNN
F 4 "Kemet" H 6000 3300 60  0001 C CNN "MFN"
F 5 "C1206C472KCRACTU" H 6000 3300 60  0001 C CNN "MPN"
F 6 "https://www.digikey.com/en/products/detail/kemet/C1206C472KCRACTU/1465608" H 6425 3800 60  0001 C CNN "PurchasingLink"
	1    6000 3300
	1    0    0    -1  
$EndComp
$Comp
L formula:R_1K_HV R8
U 1 1
P 3700 2350
F 0 "R8" H 3770 2396 50  0000 L CNN
F 1 "R_1K" H 3770 2305 50  0000 L CNN
F 2 "footprints:R_2512_OEM" H 3630 2350 50  0001 C CNN
F 3 "" H 3780 2350 50  0001 C CNN
F 4 "Bourns Inc." H 3700 2350 60  0001 C CNN "MFN"
F 5 "CHP2512-FX-1001ELF" H 3700 2350 60  0001 C CNN "MPN"
F 6 "https://www.digikey.com/en/products/detail/bourns-inc/CHP2512-FX-1001ELF/9598609" H 4180 2750 60  0001 C CNN "PurchasingLink"
	1    3700 2350
	1    0    0    -1  
$EndComp
Wire Wire Line
	7400 2300 7450 2300
Connection ~ 7450 2300
Connection ~ 9200 5250
Wire Wire Line
	9200 5250 9200 5100
Wire Wire Line
	9200 5250 9200 5350
Wire Wire Line
	8750 5250 8750 5300
$Comp
L formula:FSF10A20 D1
U 1 1
P 4400 2800
F 0 "D1" H 4400 3025 50  0000 C CNN
F 1 "FSF10A20" H 4400 2934 50  0000 C CNN
F 2 "formula:TO-220NFM" H 4300 2800 50  0001 C CNN
F 3 "http://prdct-search.kyocera.co.jp/function/upload/products_02/FSF05A20-file.pdf?" H 4400 2900 50  0001 C CNN
F 4 "Kyocera" H 4500 3000 50  0001 C CNN "MFN"
F 5 "FSF10A20" H 4600 3100 50  0001 C CNN "MPN"
F 6 "https://www.digikey.com/en/products/detail/kyocera-international-inc-electronic-components/FSF10A20/10279769" H 4700 3200 50  0001 C CNN "PurchasingLink"
	1    4400 2800
	1    0    0    -1  
$EndComp
Text HLabel 9650 2300 2    50   BiDi ~ 0
HV+
Connection ~ 7450 2700
Text HLabel 6950 2750 3    50   BiDi ~ 0
HV-
Wire Wire Line
	6950 2700 6950 2750
Connection ~ 6950 2700
Wire Wire Line
	6950 2700 7450 2700
Wire Wire Line
	6950 2500 6950 2700
$Comp
L formula:GA3460-BL T1
U 1 1
P 6350 2900
F 0 "T1" H 6500 2850 50  0000 C CNN
F 1 "GA3460-BL" H 6200 2850 50  0000 C CNN
F 2 "footprints:GA3460-BL" H 6350 2850 50  0001 C CNN
F 3 "https://www.coilcraft.com/getmedia/eb987d97-6bee-4e60-8a64-a66d4e6e447b/ga3459.pdf" H 6250 3300 50  0001 C CNN
F 4 "Coilcraft" H 6350 2900 50  0001 C CNN "MFN"
F 5 "994-GA3460-BL" H 6350 2900 50  0001 C CNN "MPN"
F 6 "https://www.mouser.com/ProductDetail/Coilcraft/GA3460-BL?qs=ZYnrCdKdyeeqpRItZMyzHA%3D%3D" H 6350 2900 50  0001 C CNN "Purchasing Link"
	1    6350 2900
	1    0    0    -1  
$EndComp
Text HLabel 9200 5750 3    50   BiDi ~ 0
HV-
Wire Wire Line
	8750 5600 8750 5700
Wire Wire Line
	8750 5700 9200 5700
Wire Wire Line
	9200 5700 9200 5650
Wire Wire Line
	9200 5700 9200 5750
Connection ~ 9200 5700
Text HLabel 8650 5250 0    50   Output ~ 0
HV_V_FB
Wire Wire Line
	8650 5250 8750 5250
Connection ~ 8750 5250
Text HLabel 4850 4350 2    50   Input ~ 0
LV_V_FB
Text HLabel 2450 4600 0    50   Output ~ 0
~FAULT
Text HLabel 2450 4700 0    50   Output ~ 0
~DONE
Text HLabel 2450 4800 0    50   Input ~ 0
CHARGE
Wire Wire Line
	3700 2000 4050 2000
Text HLabel 1750 2000 0    50   BiDi ~ 0
+24V
Text HLabel 4650 3650 2    50   BiDi ~ 0
+24V
Connection ~ 2100 3600
Wire Wire Line
	3000 2000 3700 2000
Wire Wire Line
	3000 2000 2100 2000
Connection ~ 3000 2000
Wire Wire Line
	3000 2000 3000 3100
Wire Wire Line
	2100 2000 2100 3600
Connection ~ 2100 2000
Wire Wire Line
	2100 2000 1750 2000
NoConn ~ 3450 4650
NoConn ~ 3450 4750
$EndSCHEMATC
